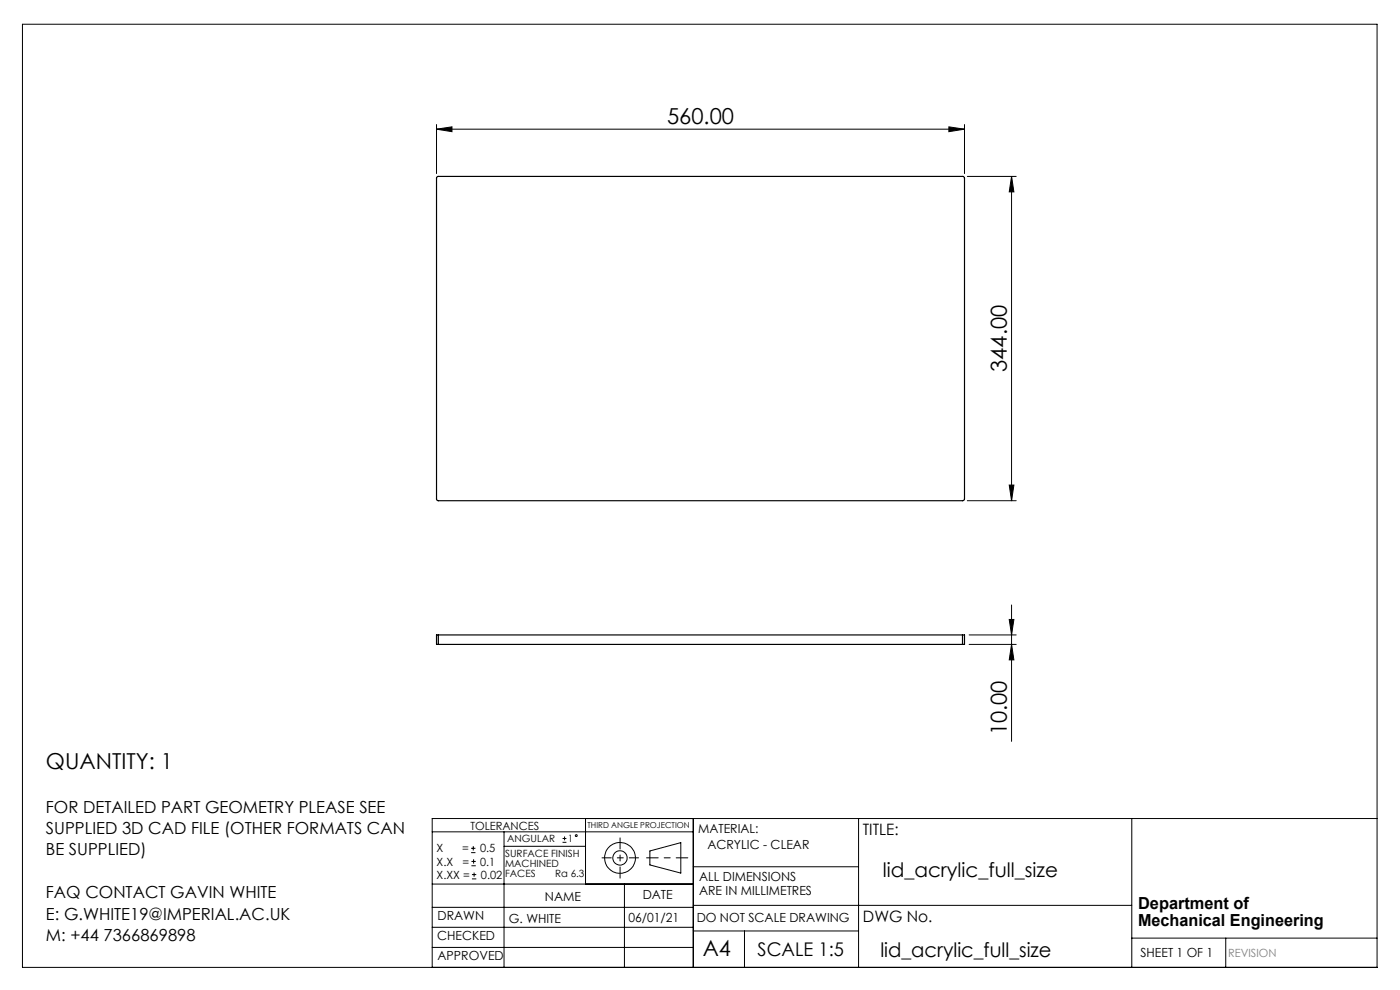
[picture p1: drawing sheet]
<svg xmlns="http://www.w3.org/2000/svg" width="297mm" height="210mm" viewBox="0 0 297 210" stroke-linecap="round" stroke-linejoin="round" font-family="sans-serif">
<g fill="none" stroke="#000" stroke-width=".21">
<path d="M4.8 5.1h287.3v200.1h-287.3zM92.6 27.4l3.3-.5v1zM92.6 26.4v10.4M92.6 27.4h112M201.3 26.9l3.3 .5-3.3 .5zM204.6 26.4v10.4M205.2 37.4h10.4M214.6 37.4l.5 3.3h-1zM214.6 37.4v68.8M205.2 106.2h10.4M214.1 102.9h1l-.5 3.3zM205.6 134.7h10"/>
<path d="M205.6 136.7h10M214.1 131.4h1l-.5 3.3zM214.6 136.7l.5 3.3h-1zM214.6 128.3v29M91.7 176.5h55.4M99.9 179.9h1M100.4 179.5v.9M106.9 176.5v28.7M106.9 179.5h17.3M119.3 178.7h.9M119.3 177.9h.9M119.8 177.4v.9"/>
<path d="M124.2 173.6v13.9M147.1 173.6v31.6M182.1 173.6v31.6M240.1 173.6v31.6M292.1 173.6h-200.4v31.6M91.7 196.7h55.4M91.7 192.5h55.4M91.7 187.5h55.4M99.9 180.9h1M100 183.6h.9M100 182.7h.9M100.1 186.4h.9"/>
<path d="M100.1 185.5h.9M100.5 182.3v.9M100.6 185.1v.9M132.5 187.5v17.7M137.9 180.5l6.5-1.8v6.5l-6.5-1.7zM147.1 183.9h35M147.1 197.5h35M147.1 192h93M157.9 197.5v7.7M240.1 199h52M260 199v6.2M91.7 201h55.4"/>
<circle cx="122.2" cy="177.3" r=".2"/>
<circle cx="131.5" cy="182" r="1.52"/>
<circle cx="131.5" cy="182" r="3.3"/>
</g>
<path d="M145.9 182h-8.7" fill="none" stroke="#000" stroke-width=".21" stroke-dasharray="15.2 1.3 1.3 1.3" stroke-dashoffset="12.8"/>
<path d="M131.5 177.7v8.6" fill="none" stroke="#000" stroke-width=".21" stroke-dasharray="15.2 1.3 1.3 1.3" stroke-dashoffset="12.9"/>
<path d="M127.7 182h7.8" fill="none" stroke="#000" stroke-width=".21" stroke-dasharray="15.2 1.3 1.3 1.3" stroke-dashoffset="13.3"/>
<g fill="#000">
<path d="M92.6 27.4l3.3-.5v1zM201.3 26.9l3.3 .5-3.3 .5z"/>
<path d="M214.1 131.4h1l-.5 3.3zM214.6 136.7l.5 3.3h-1zM214.6 37.4l.5 3.3h-1zM214.1 102.9h1l-.5 3.3z"/>
</g>
<path d="M92.7 37.5l111.7-.1 .2 .4-.1 68.2-.2 .2-111.6-.1zM93 134.7h-.4v2h.4M93 134.7v2M93 134.7h111.2M93 136.7h111.2M204.2 134.7h.4v2h-.4M204.2 134.7v2" fill="none" stroke="#000" stroke-width=".25"/>
<g font-size="4.7">
<text x="141.5" y="26.4">560.00</text>
<text x="213.6" y="78.9" transform="rotate(-90 213.6 78.9)">344.00</text>
<text x="213.6" y="155.9" transform="rotate(-90 213.6 155.9)">10.00</text>
<text x="9.7" y="163.1">QUANTITY: 1</text>
<text x="149.1" y="202.9">A4</text>
</g>
<g font-size="4.2">
<text x="187.3" y="186">lid_acrylic_full_size</text>
<text x="186.8" y="203">lid_acrylic_full_size</text>
</g>
<text font-size="4" x="160.7" y="202.8">SCALE 1:5</text>
<g font-size="3.5">
<text x="9.7" y="172.4">FOR DETAILED PART GEOMETRY PLEASE SEE</text>
<text x="9.7" y="176.9">SUPPLIED 3D CAD FILE (OTHER FORMATS CAN</text>
<text x="9.7" y="181.5">BE SUPPLIED)</text>
<text x="9.7" y="190.5">FAQ CONTACT GAVIN WHITE</text>
<text x="9.7" y="195.1">E: G.WHITE19@IMPERIAL.AC.UK</text>
<text x="241.4" y="192.8">Department of</text>
<text x="241.4" y="196.3">Mechanical Engineering</text>
<text x="9.7" y="199.6">M: +44 7366869898</text>
</g>
<g font-size="3.3">
<text x="183" y="177.2">TITLE:</text>
<text x="183.1" y="195.7">DWG No.</text>
</g>
<g font-size="2.7">
<text x="148.1" y="176.7">MATERIAL:</text>
<text x="150.1" y="180.1">ACRYLIC - CLEAR</text>
<text x="115.6" y="191">NAME</text>
<text x="136.3" y="190.8">DATE</text>
<text x="148.3" y="186.8">ALL DIMENSIONS</text>
<text x="148.3" y="189.8">ARE IN MILLIMETRES</text>
<text x="92.8" y="195.2">DRAWN</text>
<text x="107.9" y="195.7">G. WHITE</text>
<text x="133.3" y="195.6">06/01/21</text>
<text x="147.8" y="195.7">DO NOT SCALE DRAWING</text>
<text x="92.8" y="199.3">CHECKED</text>
<text x="92.8" y="203.6">APPROVED</text>
<text x="242" y="203">SHEET 1 OF 1</text>
</g>
<g font-size="2.4">
<text x="99.8" y="176">TOLERANCES</text>
<text x="92.6" y="180.8">X</text>
<text x="92.6" y="183.6">X.X</text>
<text x="98" y="180.8">=</text>
<text x="98.1" y="183.6">=</text>
<text x="101.8" y="180.8">0.5</text>
<text x="101.9" y="183.6">0.1</text>
<text x="92.6" y="186.4">X.XX =</text>
<text x="102" y="186.4">0.02</text>
</g>
<text font-size="2.4" fill="#808080" x="260.6" y="203">REVISION</text>
<g font-size="2.1">
<text x="107.6" y="178.6">ANGULAR</text>
<text x="120.5" y="178.6">1</text>
<text x="107.2" y="181.8">SURFACE FINISH</text>
<text x="107.2" y="183.9">MACHINED</text>
<text x="107.2" y="186">FACES</text>
<text x="117.8" y="186">Ra 6.3</text>
</g>
<text font-size="1.7" x="124.6" y="175.7">THIRD ANGLE PROJECTION</text>
</svg>
